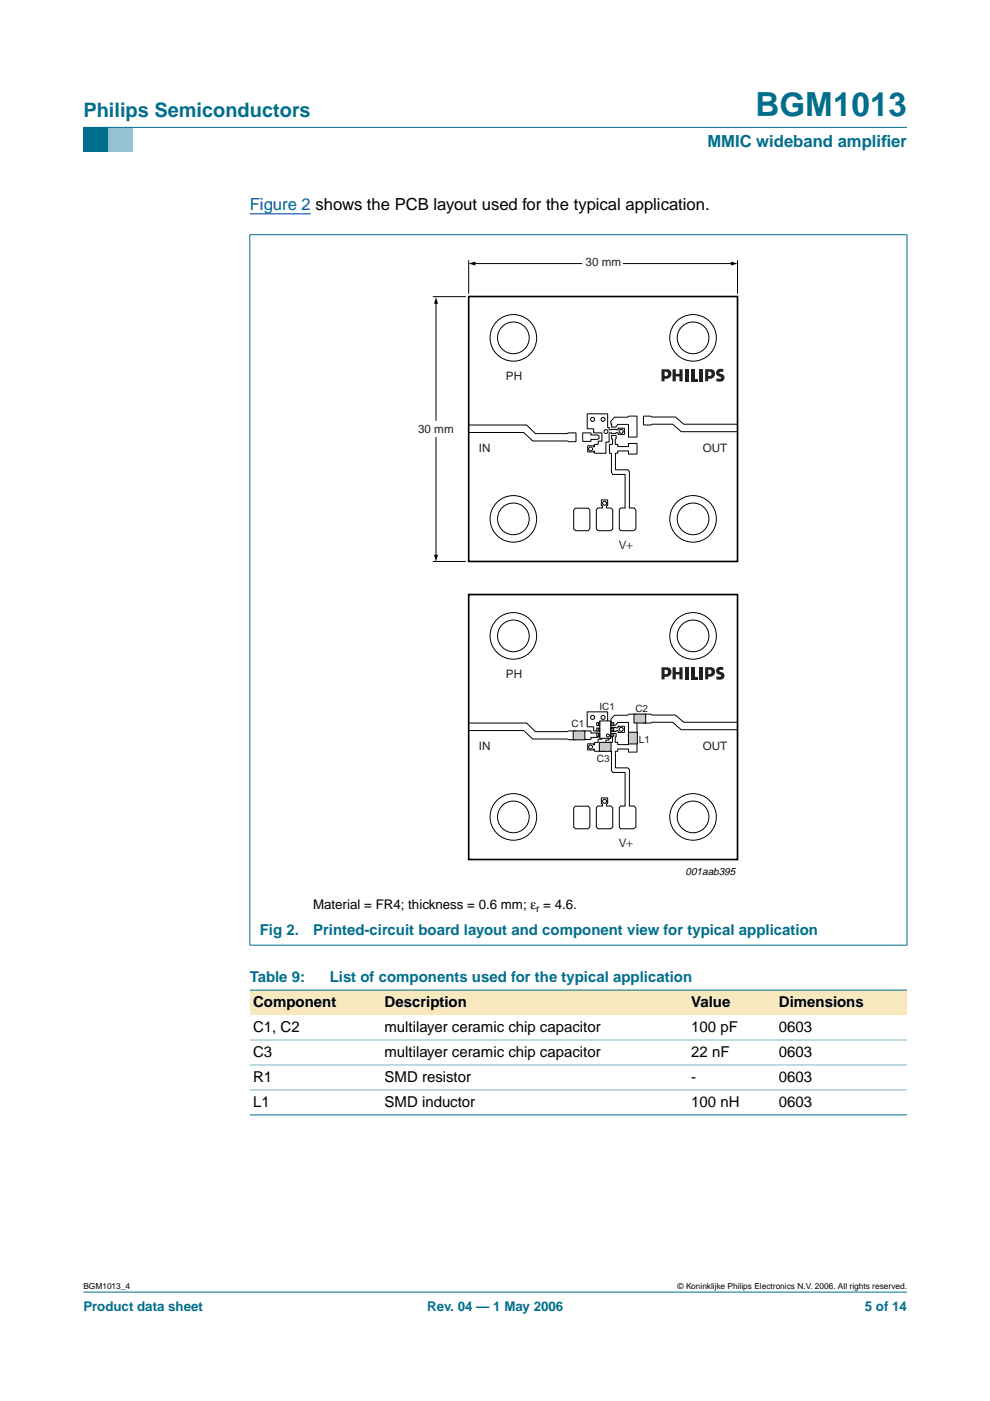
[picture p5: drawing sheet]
<svg xmlns="http://www.w3.org/2000/svg" width="210mm" height="297mm" viewBox="0 0 210 297" stroke-linecap="round" stroke-linejoin="round" font-family="sans-serif">
<path d="M17.7 273.9h174.6z" fill="#006e8c" stroke="#006e8c" stroke-width=".21"/>
<path d="M17.7 27h5.3v5.3h-5.3z" fill-rule="evenodd" fill="#006e8c"/>
<path d="M23 27h5.3v5.3h-5.3z" fill-rule="evenodd" fill="#96c4d6"/>
<path d="M17.7 27h174.6z" fill="#006e8c" stroke="#006e8c" stroke-width=".21"/>
<path d="M53 45.3h12.9" fill="none" stroke="#00f" stroke-width=".21"/>
<g fill="#f7e8bd">
<path d="M53 209.9h27.8v5.3h-27.8z" fill-rule="evenodd"/>
<path d="M80.8 209.9h65.1v5.3h-65.1z" fill-rule="evenodd"/>
<path d="M145.9 209.9h18.5v5.3h-18.5z" fill-rule="evenodd"/>
<path d="M164.4 209.9h27.9v5.3h-27.9z" fill-rule="evenodd"/>
</g>
<g fill="#006e8c" stroke="#006e8c" stroke-width=".21">
<path d="M53 49.8v150.6z"/>
<path d="M192.3 49.8v150.6z"/>
<path d="M52.9 49.8h139.5z"/>
<path d="M52.9 200.4h139.5z"/>
<path d="M53 209.9h139.3z"/>
<path d="M53 236.4h139.3z"/>
</g>
<g fill="#80b6c6" stroke="#80b6c6" stroke-width=".21">
<path d="M53 220.5h139.3z"/>
<path d="M53 225.8h139.3z"/>
<path d="M53 231.1h139.3z"/>
</g>
<g fill="none" stroke="#000" stroke-width=".21">
<path d="M99.4 153.3h12.2l1.9 1.8h6.7l.3-.1h1.6v1.8l-9.2-.1-1.9-1.8h-11.6M123.5 155h1.8v.4h1.4l.3 .2v.6l-.3 .1h-1.4v.5h-1.7zM128.5 159.2v-2.2l.7-.1v-1.9l1.3 .1 .1-.2h.4l.1 .4h1.2l.1-1.3h-1.3l-.1 .3h-1.8v-.4l-.4-.1v-2.9h-4.3v3.2h1.3l.1 .9h1.7v1.7h-.7l-.1 .7h-.7l-.1 .5h-.2v-.2h-1.2v1.3h1.2l.2-.2 .1 .5h2.4M129.7 155.5h.9v.7l-.2 .1v1l.5 .1 .1 .5h2.2l.1-.7 1.8 .1-.1 2.2h-1.7l-.1-.7h-2.2v.4l-.5 .1v3.5h2.6l.3 .4v7.7h1l.4 .5v3.9l-.5 .4h-2.7l-.3-.3v-4.2l.3-.3h.9v-7.1h-2.6l-.3-.4v-4.1l-.4-.1v-1.8l.7-.1v-1h-.2zM130.3 151.6h2.7l.4-.2h1.6l.1 4.4-1.8 .1-.1-2.7h-2.2l-.5 .5h-.8l-.2-1.2zM156.3 153.1h-11.3l-1.8-1.5h-4.9l-.3-.2-1.6 .1 .1 1.8h1.5l.3-.2h4.3l1.8 1.6h11.9M122 170.9h2.7l.4 .4v4l-.4 .4h-2.6l-.5-.3v-4.1zM127.5 169.2h1.3v1.2h-.2v.5h.9l.4 .4v4.1l-.4 .3h-2.7l-.4-.4v-4.1l.4-.3h.9v-.4l-.2-.1z"/>
<circle cx="108.8" cy="134.8" r="4.9"/>
<circle cx="108.8" cy="134.8" r="3.4"/>
<circle cx="146.9" cy="134.8" r="4.9"/>
<circle cx="146.9" cy="134.8" r="3.4"/>
<circle cx="108.8" cy="173.2" r="4.9"/>
<circle cx="108.8" cy="173.2" r="3.4"/>
<circle cx="146.9" cy="173.2" r="4.9"/>
<circle cx="146.9" cy="173.2" r="3.4"/>
</g>
<path d="M140.3 141.5h1.3a1.07 1.07 0 0 1 .7 1.3 1.07 1.07 0 0 1-1.4 .7v.5h-.6z" fill="#231f20"/>
<path d="M140.9 142l.6 .1 .1 .4-.3 .4h-.4z" fill="#fff"/>
<g fill="#231f20">
<path d="M142.6 141.5h.7v1h.7v-1h.7v2.5h-.7v-1h-.7v1h-.7z"/>
<path d="M145.2 141.5h.7v2.5h-.7z"/>
<path d="M148.2 141.5h.7v2.5h-.7z"/>
<path d="M146.5 141.5h.7v2.5h-.7z"/>
<path d="M147.2 143.5h.7v.5h-.7z"/>
<path d="M149.5 141.5h1.3a1.07 1.07 0 0 1 .7 1.3 1.07 1.07 0 0 1-1.3 .7v.5h-.7z"/>
</g>
<path d="M150.2 142l.6 .1 .1 .4-.3 .4h-.4z" fill="#fff"/>
<path d="M152 141.7l.5-.3h.9l-.1 .7a.48 .48 0 0 0-.4-.2 .48 .48 0 0 0-.4 .4l.9 .4a.84 .84 0 0 1 .1 .9 .84 .84 0 0 1-.8 .5l-.8-.1v-.6l.9 .1 .1-.3a.94 .94 0 0 1-.9-.5 .94 .94 0 0 1 0-.9z" fill="#231f20"/>
<g fill="none" stroke="#000" stroke-width=".21">
<path d="M99.4 90.1h12.2l1.9 1.8h6.7l.3-.1h1.6v1.8l-9.2-.1-1.9-1.8h-11.6M123.5 91.8h1.8v.4h1.4l.3 .3v.5l-.3 .2h-1.4v.4h-1.7zM128.5 96.1v-2.3l.7-.1v-1.9l1.3 .1 .1-.2h.4l.1 .4h1.2l.1-1.3h-1.3l-.1 .3h-1.8v-.4l-.4-.1v-2.9h-4.3v3.2h1.3l.1 .9h1.7v1.7h-.7l-.1 .7h-.7l-.1 .5h-.2v-.2h-1.2v1.3h1.2l.2-.1 .1 .4h2.4M129.7 92.3l.9 .1v.6l-.2 .1v1.1h.5l.1 .5h2.2l.1-.7 1.8 .1-.1 2.2h-1.7l-.1-.7h-2.2v.5h-.5v3.5h2.6l.3 .4v7.7h1l.4 .5v3.9l-.5 .4h-2.7l-.3-.3v-4.2l.3-.3h.9v-7.1h-2.6l-.3-.4v-4.1h-.4v-1.8l.7-.1v-1.1h-.2zM130.3 88.5h2.7l.4-.3h1.6l.1 4.4-1.8 .1-.1-2.7h-2.2l-.5 .6h-.8l-.2-1.3zM156.3 89.9h-11.3l-1.8-1.5h-4.9l-.3-.2-1.6 .1 .1 1.8h1.5l.3-.2h4.3l1.8 1.6h11.9M122 107.7h2.7l.4 .4v4l-.4 .4h-2.6l-.5-.3v-4.1zM127.5 106h1.3v1.2l-.2 .1v.4h.9l.4 .4v4.1l-.4 .3h-2.7l-.4-.4v-4.1l.4-.3h.9v-.4l-.2-.1zM156.3 126.1h.1"/>
<circle cx="108.8" cy="71.6" r="4.9"/>
<circle cx="108.8" cy="71.6" r="3.4"/>
<circle cx="146.9" cy="71.6" r="4.9"/>
<circle cx="146.9" cy="71.6" r="3.4"/>
<circle cx="108.8" cy="110" r="4.9"/>
<circle cx="108.8" cy="110" r="3.4"/>
<circle cx="146.9" cy="110" r="4.9"/>
<circle cx="146.9" cy="110" r="3.4"/>
<circle cx="125.2" cy="158.4" r=".42"/>
<circle cx="125.6" cy="152.1" r=".42"/>
<circle cx="127.9" cy="152.1" r=".42"/>
<circle cx="128.5" cy="154.7" r=".42"/>
<circle cx="131.7" cy="154.6" r=".42"/>
<circle cx="128.2" cy="169.9" r=".42"/>
</g>
<path d="M99.4 126.1h57v56.1h-57z" fill="none" stroke="#000" stroke-width=".35"/>
<path d="M140.3 78.3h1.3a1.07 1.07 0 0 1 .7 1.4 1.07 1.07 0 0 1-1.4 .6v.6h-.6z" fill="#231f20"/>
<path d="M140.9 78.8l.6 .2 .1 .3-.3 .4h-.4z" fill="#fff"/>
<g fill="#231f20">
<path d="M142.6 78.3h.7v1h.7v-1h.7v2.6h-.7v-1.1h-.7v1.1h-.7z"/>
<path d="M145.2 78.3h.7v2.6h-.7z"/>
<path d="M148.2 78.3h.7v2.6h-.7z"/>
<path d="M146.5 78.3h.7v2.6h-.7z"/>
<path d="M147.2 80.3h.7v.6h-.7z"/>
<path d="M149.5 78.3h1.3a1.07 1.07 0 0 1 .7 1.3 1.07 1.07 0 0 1-1.3 .7v.5h-.7z"/>
</g>
<path d="M150.2 78.8l.6 .1 .1 .4-.3 .4h-.4z" fill="#fff"/>
<path d="M152 78.5l.5-.3 .9 .1-.1 .6a.48 .48 0 0 0-.4-.2 .48 .48 0 0 0-.4 .4l.9 .4a.84 .84 0 0 1 .1 .9 .84 .84 0 0 1-.8 .5h-.8v-.7l.9 .1 .1-.3a.94 .94 0 0 1-.9-.5 .94 .94 0 0 1 0-.9z" fill="#231f20"/>
<g fill="none" stroke="#000" stroke-width=".21">
<circle cx="125.2" cy="95.2" r=".42"/>
<circle cx="125.6" cy="88.9" r=".42"/>
<circle cx="127.9" cy="88.9" r=".42"/>
<circle cx="128.5" cy="91.5" r=".42"/>
<circle cx="131.7" cy="91.4" r=".42"/>
<circle cx="128.2" cy="106.7" r=".42"/>
</g>
<path d="M99.4 62.9h57v56.1h-57z" fill="none" stroke="#000" stroke-width=".35"/>
<path d="M127.2 152.9h2.3v3.6h-2.3z" fill="#fff" stroke="#000" stroke-width=".21"/>
<circle cx="128.9" cy="155.9" r=".32" fill="none" stroke="#000" stroke-width=".21"/>
<g fill="#fff" stroke="#000" stroke-width=".21">
<path d="M129.5 153.2h.6v.6h-.6z"/>
<path d="M129.5 154.4h.6v.6h-.6z"/>
<path d="M129.5 155.5h.6v.6h-.6z"/>
<path d="M126.5 153.2h.7v.6h-.7z"/>
<path d="M126.5 154.4h.7v.6h-.7z"/>
<path d="M126.5 155.5h.7v.6h-.7z"/>
<path d="M126.9 153.2v.6z"/>
<path d="M126.9 154.4v.6z"/>
<path d="M126.9 155.5v.6z"/>
<path d="M129.8 153.2v.6z"/>
<path d="M129.8 154.4v.6z"/>
<path d="M129.8 155.5v.6z"/>
</g>
<g fill="#ccc" stroke="#000" stroke-width=".21">
<path d="M127.1 157.4h2.5v1.9h-2.5z"/>
<path d="M121.5 155h2.5v1.9h-2.5z"/>
<path d="M134.4 151.4h2.5v1.9h-2.5z"/>
<path d="M133.2 155.3h1.9v2.4h-1.9z"/>
</g>
<path d="M99.4 55.3v6.9M100.5 55.9h22.8M132.2 55.9h23M156.4 55.3v6.9M91.9 62.9h6.8M92.4 64.1v25M92.4 92.7v25.2M91.9 119h6.8" fill="none" stroke="#000" stroke-width=".21"/>
<path d="M99.4 55.9l1.4-.4v.8zM155 55.5l1.4 .4-1.4 .4zM92.4 63l.5 1.4h-.9zM92 117.6h.9l-.5 1.4z" fill="#000"/>
<text font-size="7.1" fill="#006e8c" x="160.2" y="24.7">BGM1013</text>
<text font-size="4.2" fill="#006e8c" x="17.7" y="24.9">Philips Semiconductors</text>
<g font-size="3.5" fill="#006e8c">
<text x="150" y="31.1">MMIC wideband amplif</text>
<text x="186.8" y="31.1">ier</text>
</g>
<text font-size="3.5" fill="#00f" x="53" y="44.5">Figure 2 shows the PCB layout used for the typical application.</text>
<g font-size="3.2" fill="#006e8c">
<text x="55.1" y="198.3">Fig 2.</text>
<text x="66.4" y="198.3">Printed-circuit board layout and component view for typical application</text>
<text x="53" y="208.2">Table 9:</text>
<text x="69.9" y="208.2">List of components used for the typical application</text>
</g>
<g font-size="3.2">
<text x="53.7" y="213.4">Component</text>
<text x="81.5" y="213.4">Description</text>
<text x="146.6" y="213.4">Value</text>
<text x="165.1" y="213.4">Dimensions</text>
<text x="53.7" y="218.7">C1, C2</text>
<text x="81.5" y="218.7">multilayer ceramic chip capacitor</text>
<text x="146.6" y="218.7">100 pF</text>
<text x="165.2" y="218.7">0603</text>
<text x="53.7" y="224">C3</text>
<text x="81.5" y="224">multilayer ceramic chip capacitor</text>
<text x="146.6" y="224">22 nF</text>
<text x="165.2" y="224">0603</text>
<text x="53.7" y="229.3">R1</text>
<text x="81.5" y="229.3">SMD resistor</text>
<text x="146.6" y="229.3">-</text>
<text x="165.1" y="229.3">0603</text>
<text x="53.7" y="234.6">L1</text>
<text x="81.5" y="234.6">SMD inductor</text>
<text x="146.6" y="234.6">100 nH</text>
<text x="165.2" y="234.6">0603</text>
</g>
<text font-size="2.8" x="66.4" y="192.8">Material = FR4; thickness = 0.6 mm; ε = 4.6.</text>
<g font-size="2.8" fill="#006e8c">
<text x="17.7" y="278">Product data sheet</text>
<text x="90.6" y="278">Rev. 04 — 1 May 2006</text>
<text x="183.4" y="278">5 of 14</text>
</g>
<g font-size="2.5" fill="#231f20">
<text x="124.2" y="56.4">30 mm</text>
<text x="107.3" y="80.5">PH</text>
<text x="88.7" y="91.8">30 mm</text>
<text x="101.5" y="95.8">IN</text>
<text x="149" y="95.8">OUT</text>
<text x="131.2" y="116.4">V+</text>
<text x="107.3" y="143.7">PH</text>
<text x="101.5" y="159">IN</text>
<text x="149" y="159">OUT</text>
<text x="131.2" y="179.6">V+</text>
</g>
<text font-size="2.2" x="145.3" y="185.5">001aab395</text>
<g font-size="2.1" fill="#231f20">
<text x="121.2" y="154.2">C1</text>
<text x="127.1" y="150.5">IC1</text>
<text x="134.7" y="151">C2</text>
<text x="126.5" y="161.5">C3</text>
<text x="135.5" y="157.5">L1</text>
</g>
<text font-size="2.1" x="113.7" y="193.3">r</text>
<g font-size="1.8">
<text x="17.7" y="273.4">BGM1013_4</text>
<text x="143.7" y="273.4">© Koninklijke Philips Electronics N.V. 2006. All rights reserved.</text>
</g>
</svg>
